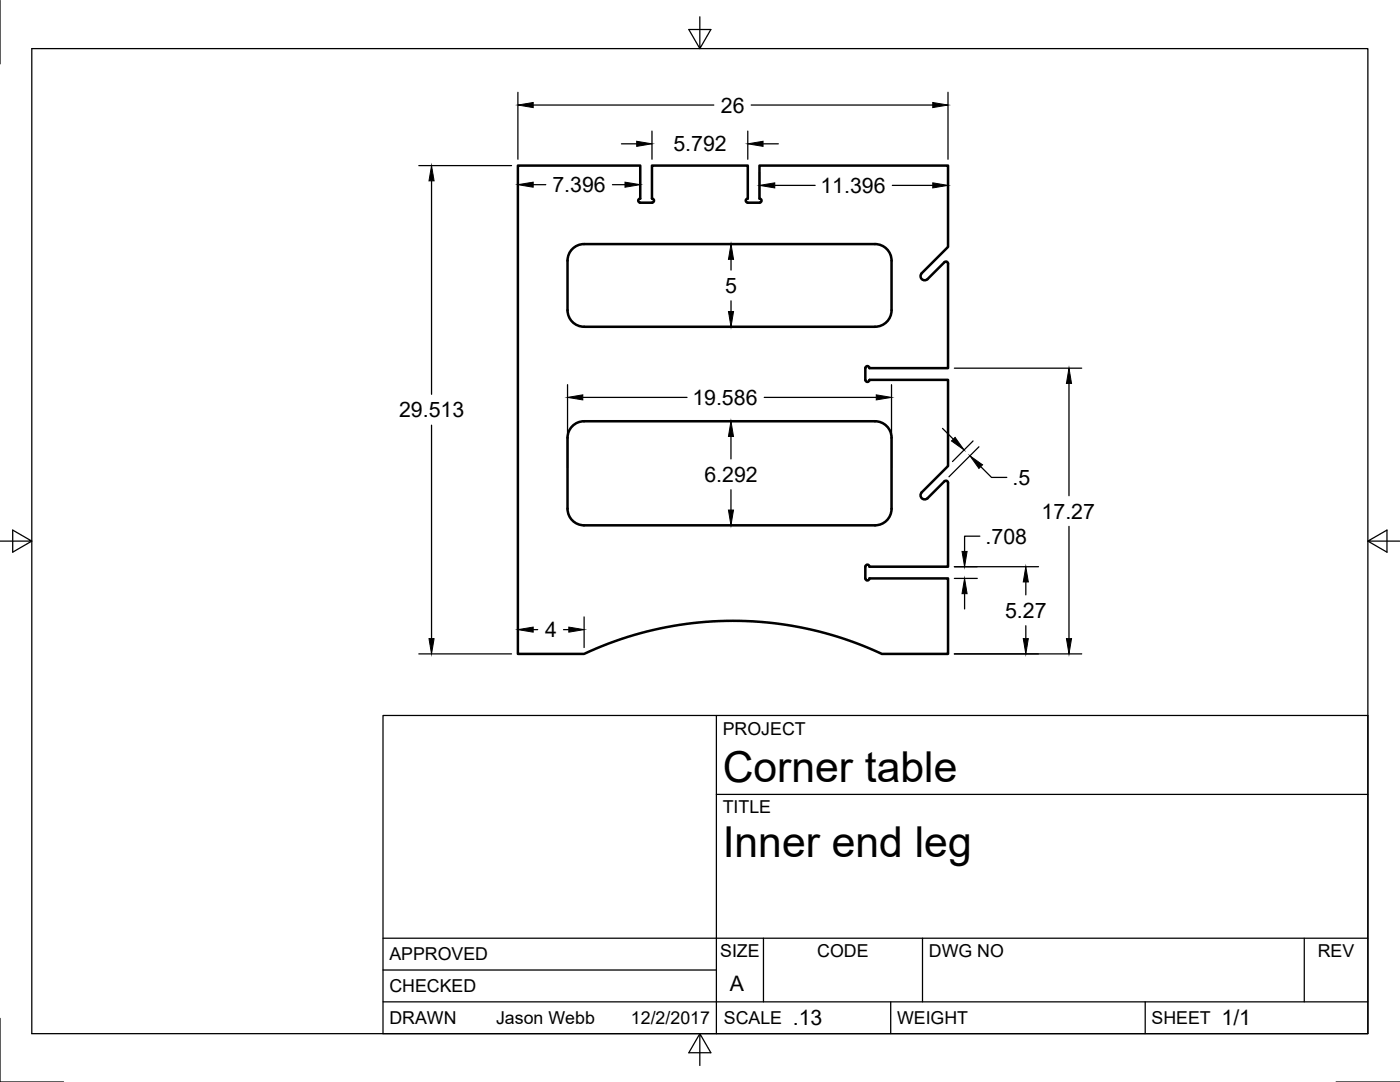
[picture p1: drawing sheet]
<svg xmlns="http://www.w3.org/2000/svg" width="279mm" height="216mm" viewBox="0 0 279 216" stroke-linecap="round" stroke-linejoin="round" font-family="sans-serif">
<!-- layer: Visible -->
<path d="M114.2 49.7a3.3 3.3 0 0 1 2.4-1h58a3.3 3.3 0 0 1 3.3 3.3v9.9a3.3 3.3 0 0 1-3.3 3.3h-58a3.3 3.3 0 0 1-3.3-3.3v-9.9a3.3 3.3 0 0 1 .9-2.3zM188.5 52.3l-3.4 3.4a.82 .82 0 0 1-1.1 0 .82 .82 0 0 1-.1-1.2l5.3-5.2v-16.3h-37.6v6.6a.41 .41 0 0 1 .4 .4 .41 .41 0 0 1-.4 .4h-2.4a.41 .41 0 0 1-.4-.4 .41 .41 0 0 1 .4-.4v-6.6h-19.1v6.6a.41 .41 0 0 1 .4 .4 .41 .41 0 0 1-.4 .4h-2.3a.41 .41 0 0 1-.4-.4 .41 .41 0 0 1 .4-.4v-6.6h-24.4v97.5h13.2a70.2 70.2 0 0 1 59.4 0h13.2v-15.1h-15.7a.41 .41 0 0 1-.4 .4 .41 .41 0 0 1-.4-.4v-2.3a.41 .41 0 0 1 .4-.4 .41 .41 0 0 1 .4 .4h15.7v-16.8l-.1-.3-.3-.1-.3 .1-3.4 3.4M188.5 52.3l.4-.1 .3 .4v20.9h-15.7a.41 .41 0 0 0-.4-.5 .41 .41 0 0 0-.4 .5v2.3a.41 .41 0 0 0 .4 .4 .41 .41 0 0 0 .4-.4h15.7v17.2l-5.3 5.2a.82 .82 0 0 0 .1 1.2 .82 .82 0 0 0 1.1 0M114.2 85a3.3 3.3 0 0 1 2.4-.9h58a3.3 3.3 0 0 1 3.3 3.3v14.1a3.3 3.3 0 0 1-3.3 3.3h-58a3.3 3.3 0 0 1-3.3-3.3v-14.1a3.3 3.3 0 0 1 .9-2.4z" fill="none" stroke="#000" stroke-width=".5"/>
<!-- layer: Border -->
<path d="M0 .1v12.6M6.3 9.7h266.7v196.6h-266.7zM139.7 3.3v6.4l2.2-3.8h-4.4l2.2 3.8M0 108h6.3l-3.8-2.2v4.4l3.8-2.2M273 108l3.8 2.2v-4.4l-3.8 2.2h6.3M0 203.2v12.7h12.7M139.7 206.3l-2.2 3.8h4.4l-2.2-3.8v6.3M266.6 215.9h12.7" fill="none" stroke="#000" stroke-width=".25"/>
<!-- layer: Titleblock -->
<path d="M76.4 142.8h196.6v63.5h-196.6zM143 158.5h130M143 142.8v63.5M76.4 199.9h196.6M76.4 193.6h66.6M76.4 187.2h196.6M152.4 187.2v12.7M177.8 199.9v6.4M184.1 187.2v12.7M228.6 199.9v6.4M260.3 187.2v12.7" fill="none" stroke="#000" stroke-width=".25"/>
<!-- layer: Dimensions -->
<g fill="none" stroke="#000" stroke-width=".25">
<path d="M103.4 18.4v13.4M189.2 18.4v13.4M83.6 33h18.5M86.1 36.1v42.6M103.4 34.3v5.1M106.4 21h36.1M106.4 36.8h2.5M122.2 36.8h2.5M124 28.7h3.1M127.8 34.3v5.1M130.1 26.2v5.6M149.2 26.2v5.6"/>
<path d="M149.9 21h36.3M151.6 34.3v5.2M152.3 28.7h3M154.6 37h8.1M178.1 37h8.1M189.2 34.3v5.2M143.3 48.7h1.3M145.9 51.8v2.1M113.3 76.8v16.6M116.3 79.3h20.8M143.3 65.2h1.3M145.9 60v2.2"/>
<path d="M152.5 79.3h22.4M177.9 76.8v16.6M190.5 73.5h25.4M213.3 76.5v22.4M86.1 84.8v42.6M143.3 84.1h16.9M145.9 87.1v4.5M145.9 97.7v4.1M188.1 85.5l2.2 2.1M194.2 88l-4.1 4.1M195.4 89.2l-6 5.9M195.7 93.1l2.2 2.2h3"/>
<path d="M143.3 104.8h16.9M190.5 113.1h16.8M190.5 115.4h4.5M192.5 118.5v3M195.5 107h-3v3M204.7 116.1v2.6M213.3 105v22.4M83.6 130.5h18.5M103.4 123.1v6.1M106.4 125.6h.9M112.5 125.6h1M116.6 123.1v6.1"/>
<path d="M190.5 130.5h25.4M204.7 124.9v2.5"/>
</g>
<g fill="#000" stroke="#000" stroke-width=".2">
<path d="M86.1 33l.5 3.1h-1zM103.4 21l3-.5v1zM103.4 36.8l3-.5v1.1zM124.7 36.3l3.1 .5-3.1 .6zM127.1 28.2l3 .5-3 .5zM149.2 28.7l3.1-.5v1zM151.6 37l3-.5v1zM186.2 20.5l3 .5-3 .5zM186.2 36.5l3 .5-3 .5zM145.9 48.7l.5 3.1h-1zM113.3 79.3l3-.5v1zM145.4 62.2h1l-.5 3z"/>
<path d="M174.9 78.8l3 .5-3 .5zM213.3 73.5l.5 3h-1zM145.9 84.1l.5 3h-1zM189.9 88l.7-.7 1.8 2.5zM193.6 91l2.5 1.7-.7 .8zM145.4 101.8h1l-.5 3zM192.5 115.4l.5 3.1h-1zM192 110h1l-.5 3.1zM204.7 113.1l.5 3h-1zM85.6 127.4h1l-.5 3.1zM103.4 125.6l3-.5v1zM113.5 125.1l3.1 .5-3.1 .5z"/>
<path d="M204.2 127.4h1l-.5 3.1zM212.8 127.4h1l-.5 3.1z"/>
</g>
<g font-size="8.5">
<text x="144.2" y="156">Corner table</text>
<text x="144.2" y="171">Inner end leg</text>
</g>
<g font-size="4.3">
<text x="143.9" y="22.5">26</text>
<text x="134.4" y="30.2">5.792</text>
<text x="110.2" y="38.4">7.396</text>
<text x="163.7" y="38.5">11.396</text>
<text x="144.7" y="58.5">5</text>
<text x="79.6" y="83.3">29.513</text>
<text x="138.2" y="80.8">19.586</text>
<text x="140.6" y="96.1">6.292</text>
<text x="202.1" y="96.8">.5</text>
<text x="207.9" y="103.5">17.27</text>
<text x="196.7" y="108.5">.708</text>
<text x="200.6" y="123.3">5.27</text>
<text x="108.8" y="127.2">4</text>
<text x="145.7" y="197.7">A</text>
<text x="158.2" y="204.6">.13</text>
<text x="243.8" y="204.6">1/1</text>
</g>
<g font-size="3.5">
<text x="144.2" y="146.6">PROJECT</text>
<text x="144.2" y="162.3">TITLE</text>
<text x="77.7" y="191.7">APPROVED</text>
<text x="143.7" y="191">SIZE</text>
<text x="163.1" y="191">CODE</text>
<text x="185.4" y="191">DWG NO</text>
<text x="263" y="191">REV</text>
<text x="77.7" y="198">CHECKED</text>
<text x="77.7" y="204.4">DRAWN</text>
<text x="99" y="204.4">Jason Webb</text>
<text x="125.9" y="204.4">12/2/2017</text>
<text x="144.5" y="204.4">SCALE</text>
<text x="179" y="204.4">WEIGHT</text>
<text x="229.8" y="204.4">SHEET</text>
</g>
</svg>
